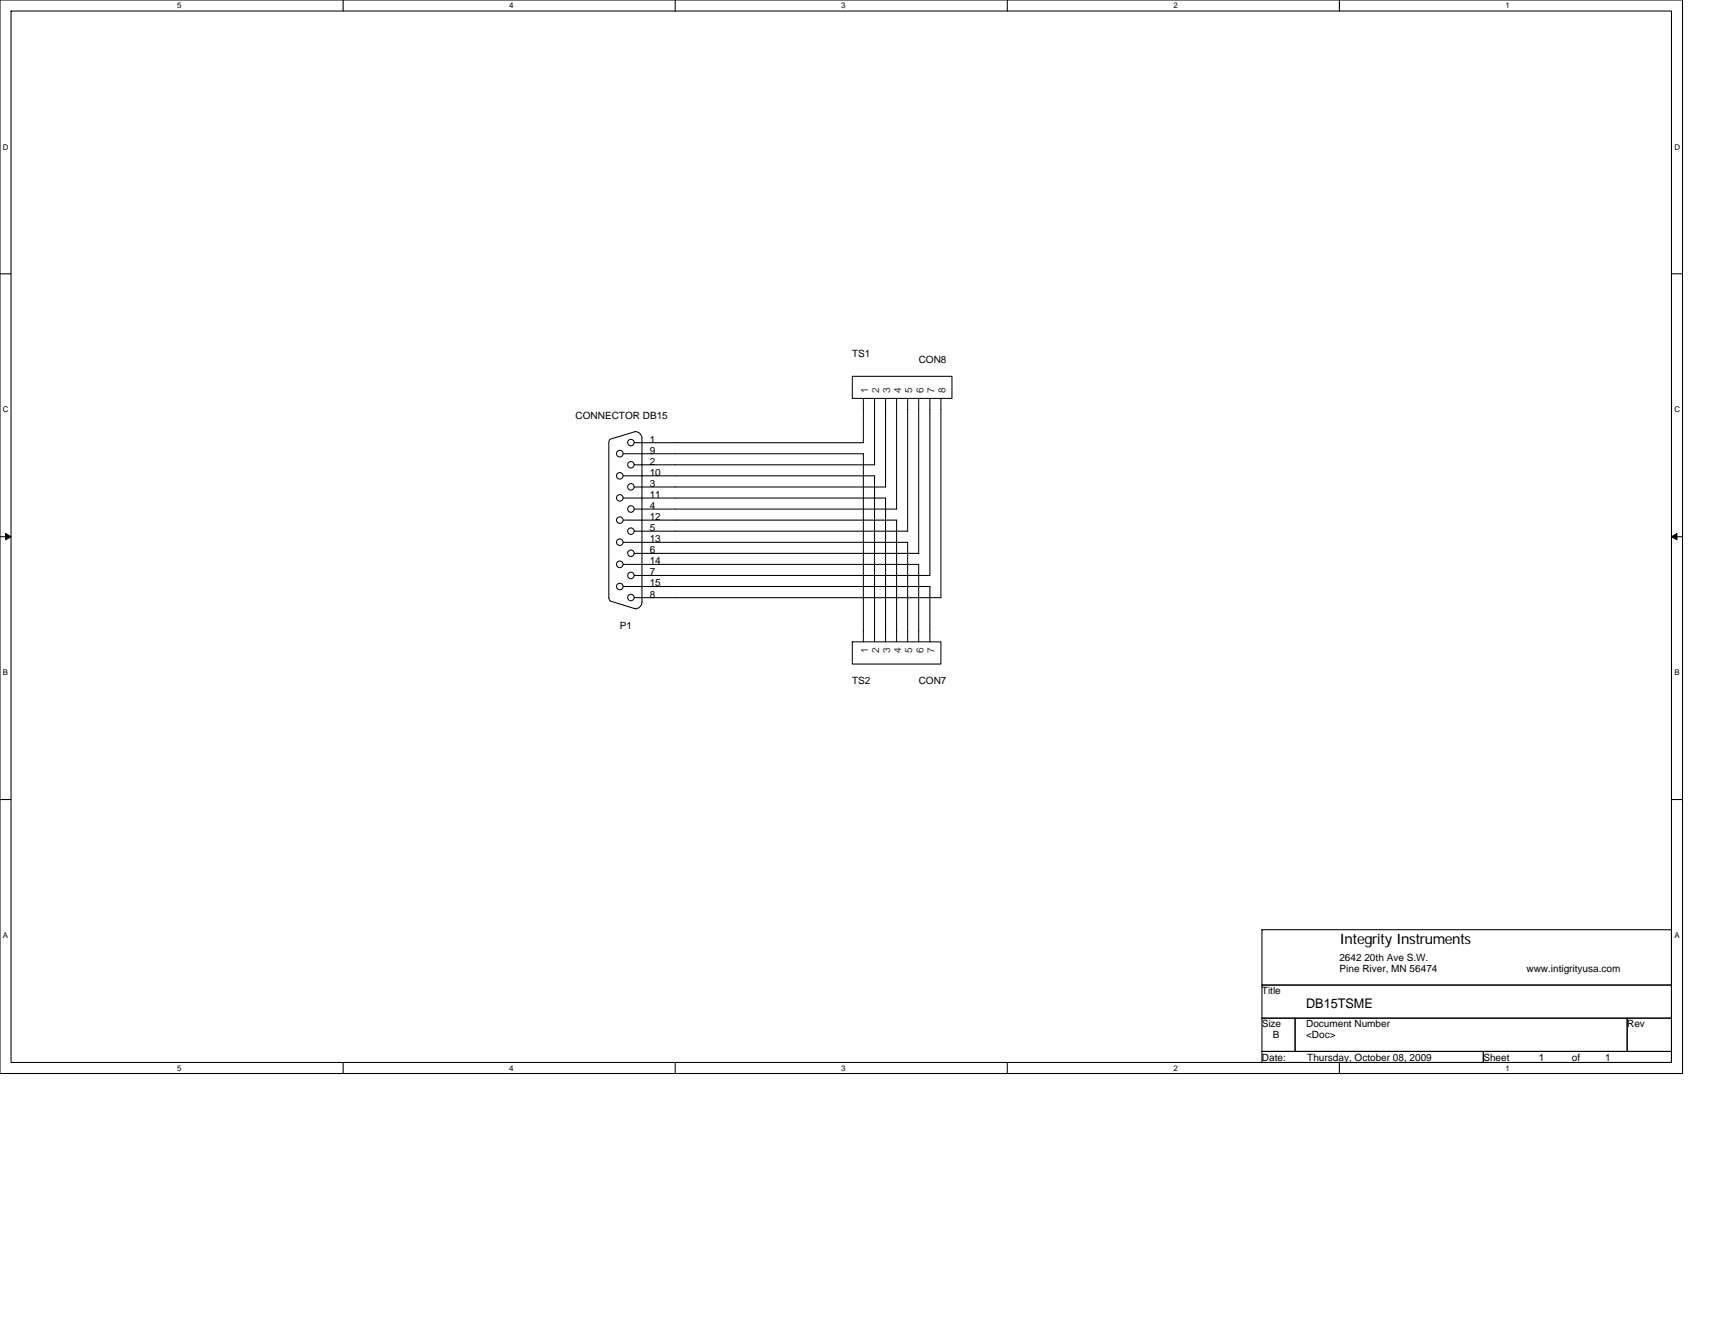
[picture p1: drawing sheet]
<svg xmlns="http://www.w3.org/2000/svg" width="279mm" height="216mm" viewBox="0 0 279 216" stroke-linecap="round" stroke-linejoin="round" font-family="sans-serif">
<path d="M0 0h274.1v174.9h-274.1zM1.8 1.8h270.5v171.3h-270.5z" fill="none" stroke="#000" stroke-width=".17"/>
<g fill="#fff">
<path d="M28.9 .2h.7v1.4h-.7z"/>
<path d="M28.9 173.3h.7v1.5h-.7z"/>
</g>
<path d="M55.9 0v1.8M55.9 173.1v1.8" fill="none" stroke="#000" stroke-width=".17"/>
<g fill="#fff">
<path d="M83 .2h.7v1.4h-.7z"/>
<path d="M83 173.3h.7v1.5h-.7z"/>
</g>
<path d="M110 0v1.8M110 173.1v1.8" fill="none" stroke="#000" stroke-width=".17"/>
<g fill="#fff">
<path d="M137.1 .2h.7v1.4h-.7z"/>
<path d="M137.1 173.3h.7v1.5h-.7z"/>
</g>
<path d="M164.1 0v1.8M164.1 173.1v1.8" fill="none" stroke="#000" stroke-width=".17"/>
<g fill="#fff">
<path d="M191.2 .2h.7v1.4h-.7z"/>
<path d="M191.2 173.3h.7v1.5h-.7z"/>
</g>
<path d="M218.2 0v1.8M218.2 173.1v1.8" fill="none" stroke="#000" stroke-width=".17"/>
<g fill="#fff">
<path d="M245.3 .2h.7v1.4h-.7z"/>
<path d="M245.3 173.3h.7v1.5h-.7z"/>
<path d="M.5 23.2h.9v1.4h-.9z"/>
<path d="M272.8 23.2h.9v1.4h-.9z"/>
<path d="M.5 66h.9v1.5h-.9z"/>
<path d="M272.8 66h.9v1.5h-.9z"/>
</g>
<path d="M0 44.6h1.8M272.3 44.6h1.8" fill="none" stroke="#000" stroke-width=".17"/>
<g fill="#fff">
<path d="M.5 108.9h.8v1.4h-.8z"/>
<path d="M272.8 108.9h.8v1.4h-.8z"/>
</g>
<path d="M0 87.5h1.8M272.3 87.5h1.8" fill="none" stroke="#000" stroke-width=".17"/>
<path d="M.9 86.9l.9 .6-.9 .5zM272.3 87.5l.9-.6v1.1z" fill="#000" stroke="#000" stroke-width=".16"/>
<g fill="#fff">
<path d="M.5 151.7h.8v1.4h-.8z"/>
<path d="M272.8 151.7h.8v1.4h-.8z"/>
</g>
<g fill="none" stroke="#000" stroke-width=".17">
<path d="M99.4 71.6l-.2 .5v25.3M101.5 77.5h41M101.5 73.9h39.2M103.3 79.4h41M103.3 75.7h39.2M103.3 72.1h37.4M103.5 70.3a1.08 1.08 0 0 1 1.1 1.1v26.7M103.5 70.3l-4.1 1.3M138.9 61.3h16.2v3.6h-16.2zM140.7 73.9v30.7M140.7 64.9v7.2M142.5 64.9v10.8"/>
<path d="M142.5 77.5v27.1M144.3 64.9v14.5M146.1 64.9v18.1M147.9 64.9v21.7h-44.6M149.7 64.9v25.3h-46.4M151.5 64.9v28.9M153.3 64.9v32.5h-50M99.2 97.4l.2 .5M99.4 97.9l4.1 1.3M101.5 95.6h50M101.5 92h48.2v12.6M101.5 88.4h46.4v16.2"/>
<path d="M101.5 84.8h44.6M101.5 81.2h42.8M103.3 93.8h48.2M103.3 83h42.8M104.6 98.1a1.08 1.08 0 0 1-1.1 1.1M144.3 81.2v23.4M146.1 84.8v19.8M151.5 95.6v9M138.9 104.6h14.4v3.6h-14.4zM0 130.3h1.8M272.3 130.3h1.8M205.6 151.5h66.7v9h-66.7z"/>
<path d="M205.6 160.5h66.7v5.4h-66.7zM205.6 165.9h5.4v5.4h-5.4zM205.6 171.3h36.1v1.8h-36.1zM211 165.9h54.1v5.4h-54.1zM241.7 171.3h30.6v1.8h-30.6zM265.1 165.9h7.2v5.4h-7.2z"/>
<circle cx="101" cy="73.9" r=".54"/>
<circle cx="101" cy="77.5" r=".54"/>
<circle cx="102.8" cy="75.7" r=".53"/>
<circle cx="102.8" cy="72.1" r=".53"/>
<circle cx="102.8" cy="79.3" r=".53"/>
<circle cx="101" cy="92" r=".54"/>
<circle cx="101" cy="88.3" r=".54"/>
<circle cx="101" cy="84.7" r=".54"/>
<circle cx="101" cy="81.1" r=".54"/>
<circle cx="101" cy="95.6" r=".54"/>
<circle cx="102.8" cy="82.9" r=".53"/>
<circle cx="102.8" cy="86.5" r=".53"/>
<circle cx="102.8" cy="97.4" r=".53"/>
<circle cx="102.8" cy="90.1" r=".53"/>
<circle cx="102.8" cy="93.8" r=".53"/>
</g>
<text font-size="2.3" x="218.2" y="153.8">Integrity Instruments</text>
<text font-size="2.2" x="212.8" y="164.3">DB15TSME</text>
<g font-size="1.6">
<text x="138.9" y="58.1">TS1</text>
<text x="149.7" y="59.2">CON8</text>
<text x="93.8" y="68.2">CONNECTOR DB15</text>
<text x="105.9" y="77.5">10</text>
<text x="105.9" y="75.7">2</text>
<text x="105.9" y="73.9">9</text>
<text x="105.9" y="72.1">1</text>
<text x="105.9" y="82.9">4</text>
<text x="105.9" y="81.1">11</text>
<text x="105.9" y="79.3">3</text>
<text x="105.9" y="88.3">13</text>
<text x="105.9" y="86.5">5</text>
<text x="105.9" y="84.7">12</text>
<text x="105.9" y="95.5">15</text>
<text x="105.9" y="93.7">7</text>
<text x="105.9" y="91.9">14</text>
<text x="105.9" y="90.1">6</text>
<text x="105.9" y="97.4">8</text>
<text x="101" y="102.5">P1</text>
<text x="138.9" y="111.5">TS2</text>
<text x="149.7" y="111.5">CON7</text>
<text x="205.6" y="162">Title</text>
<text x="218.2" y="156.6">2642 20th Ave S.W.</text>
<text x="218.2" y="158.4">Pine River, MN 56474</text>
<text x="248.7" y="158.4">www.intigrityusa.com</text>
<text x="205.6" y="167.4">Size</text>
<text x="212.8" y="167.4">Document Number</text>
<text x="265.1" y="167.4">Rev</text>
<text x="205.6" y="172.8">Date:</text>
<text x="207.4" y="169.2">B</text>
<text x="212.8" y="169.2">&lt;Doc&gt;</text>
<text x="213" y="172.8">Thursday, October 08, 2009</text>
<text x="241.7" y="172.8">Sheet</text>
<text x="250.7" y="172.8">1</text>
<text x="256.1" y="172.8">of</text>
<text x="261.5" y="172.8">1</text>
</g>
<g font-size="1.6" fill="#333">
<text x="141.4" y="64" transform="rotate(-90 141.4 64)">1</text>
<text x="143.2" y="64" transform="rotate(-90 143.2 64)">2</text>
<text x="145" y="64" transform="rotate(-90 145 64)">3</text>
<text x="146.8" y="64" transform="rotate(-90 146.8 64)">4</text>
<text x="148.6" y="64" transform="rotate(-90 148.6 64)">5</text>
<text x="150.4" y="64" transform="rotate(-90 150.4 64)">6</text>
<text x="152.3" y="64" transform="rotate(-90 152.3 64)">7</text>
<text x="154.1" y="64" transform="rotate(-90 154.1 64)">8</text>
<text x="141.4" y="106.4" transform="rotate(-90 141.4 106.4)">1</text>
<text x="143.2" y="106.4" transform="rotate(-90 143.2 106.4)">2</text>
<text x="145" y="106.4" transform="rotate(-90 145 106.4)">3</text>
<text x="146.8" y="106.4" transform="rotate(-90 146.8 106.4)">4</text>
<text x="148.6" y="106.4" transform="rotate(-90 148.6 106.4)">5</text>
<text x="150.4" y="106.4" transform="rotate(-90 150.4 106.4)">6</text>
<text x="152.3" y="106.4" transform="rotate(-90 152.3 106.4)">7</text>
</g>
<g font-size="1.3">
<text x="28.9" y="1.4">5</text>
<text x="83" y="1.4">4</text>
<text x="137.1" y="1.4">3</text>
<text x="191.2" y="1.4">2</text>
<text x="245.3" y="1.4">1</text>
<text x=".5" y="24.4">D</text>
<text x="272.8" y="24.4">D</text>
<text x=".5" y="67.2">C</text>
<text x="272.8" y="67.2">C</text>
<text x=".5" y="110">B</text>
<text x="272.8" y="110">B</text>
<text x=".5" y="152.8">A</text>
<text x="272.8" y="152.8">A</text>
<text x="28.9" y="174.5">5</text>
<text x="83" y="174.5">4</text>
<text x="137.1" y="174.5">3</text>
<text x="191.2" y="174.5">2</text>
<text x="245.3" y="174.5">1</text>
</g>
</svg>
